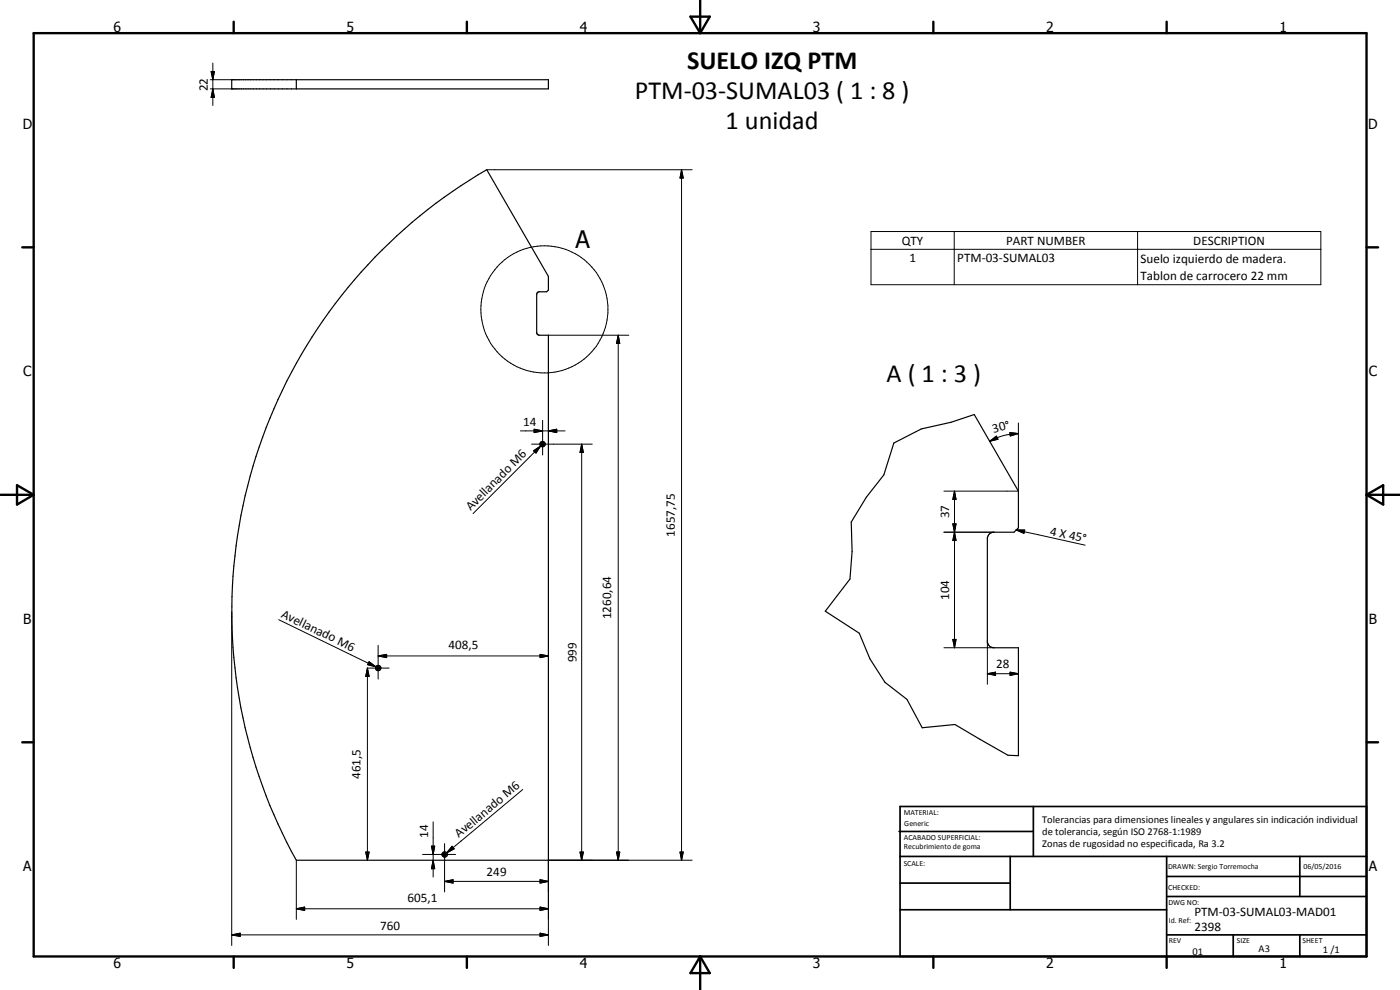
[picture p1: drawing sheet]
<svg xmlns="http://www.w3.org/2000/svg" width="420mm" height="297mm" viewBox="0 0 420 297" stroke-linecap="round" stroke-linejoin="round" font-family="sans-serif">
<g fill="none" stroke="#000" stroke-width=".35">
<path d="M69.5 23.9h95.1v2.8h-95.1zM88.9 23.9v2.8M112.5 77.2a152.6 152.6 0 0 1 33.6-26.3l18.5 32v4.1l-.5 .5-2.5 .1-.3 .2-.2 .5v11.7l.2 .3 .5 .3h2.8v157.5h-75.7a153.2 153.2 0 0 1 23.6-180.9zM268.3 132.9l8.2-4.2 8.9-2 7-2.3 13.2 23v11l-1.3 1.3h-6a1.98 1.98 0 0 0-2 1.6v31.4a1.98 1.98 0 0 0 2 1.7h7.3v32.3l-3.1-.1-15.9-9.2-9.8 1-4.6-8.6-6.6-5.1-4.5-7-3.2-7.7-10.2-6.6 7.4-9.7 .6-8.2-.2-8.9 4.5-7.4 5.2-6.7z"/>
<circle cx="162.8" cy="133.3" r=".42"/>
<circle cx="162.8" cy="133.2" r=".79"/>
<circle cx="113.5" cy="200.4" r=".79"/>
<circle cx="113.5" cy="200.4" r=".41"/>
<circle cx="133.4" cy="256.4" r=".8"/>
<circle cx="133.4" cy="256.4" r=".42"/>
</g>
<g fill="none" stroke="#000" stroke-width=".71">
<path d="M10.1 9.9h400v277.1h-400zM70.1 6.5v3.4M140.1 6.5v3.4M207.2 5h5.8l-2.9 4.9zM210.1 0v9.9M280.1 6.5v3.4M350.1 6.5v3.4M6.7 74.2h3.4M410.1 74.2h3.5M.1 148.5h10M5.1 145.6l5 2.9-5 2.9zM410.1 148.5h10"/>
<path d="M410.1 148.5l5-2.9v5.8zM6.7 222.7h3.4M410.1 222.7h3.5M70.1 287v3.4M140.1 287v3.4M210.1 287v10M210.1 287l2.9 5h-5.8zM280.1 287v3.4M350.1 287v3.4"/>
</g>
<g fill="none" stroke="#000" stroke-width=".51">
<path d="M269.8 249.5h40.3M270.1 242h140v45h-140zM270.1 257h140M303.2 257v16M310.1 242v15M350.1 257v30M390.1 257v12M270.1 265h33.1M270.1 273h80M350.1 269h60M350.1 263h60M350.1 280.5h60"/>
<path d="M370.1 280.5v6.5M390.1 280.5v6.5"/>
</g>
<g fill="none" stroke="#000" stroke-width=".3">
<path d="M63.9 18.9v12.8M63.1 23.9h6.4M63.1 26.7h6.4M63.4 21.5h.9l-.4 2.4zM63.9 26.7l.4 2.5h-.9zM146.1 50.9h61.6M204.5 50.9l.6 2.5h-1zM204.5 50.9v207.2M261.4 69.5h135v15.9h-135zM261.4 74.8h135M286.4 69.5v15.9M341.4 69.5v15.9"/>
<path d="M164.6 100.6h24.1M185.5 100.6l.5 2.4h-1zM185.5 100.6v157.5M156.2 129.3h13.4M159.5 133.3h18.2M160.1 135.3l2.2-1.5-1.4 2.1zM160.3 128.8l2.5 .5-2.5 .5zM162.3 133.8l-20.3 20.3M162.8 126.1v10.4M164.6 129.3l2.5-.5v1zM174.6 133.3l.5 2.5h-1zM174.6 133.3v124.8"/>
<path d="M297 132.4l2-1.5 .5 .9zM303.1 129.8l2.5 .3-2.4 .7zM305.6 126.9v20.5h-22.3M305.6 130.1l-3.4 .4a16.8 16.8 0 0 0-5.2 1.9M283.3 159.7h15M286 157.2h.9l-.4 2.5zM286.5 159.7l.4 2.5h-.9zM286.5 147.4l.4 2.5h-.9zM286.5 147.4v47M305 159h2.5l-.2 1zM305 159l20.7 4.6M69.5 183.6v100.1"/>
<path d="M83.6 185.9l29.2 14.2M110.8 198.5l2 1.6-2.5-.7zM113.5 196.8l2.5-.5v1zM113.5 193.6v10.2M113.5 196.8h51.1M162.1 196.3l2.5 .5-2.5 .5zM283.3 194.4h15M286 191.9h.9l-.4 2.5zM296.3 192.3v13M110.2 200.4h6.6M110.3 200.4l.5 2.5h-1zM110.3 200.4v57.7"/>
<path d="M296.3 202.1l2.5-.4v.9zM296.3 202.1h9.3M303.1 201.7l2.5 .4-2.5 .5zM156.9 236.9l-22.8 19M88.9 258.1v17.7M109.8 255.7h1l-.5 2.4zM126.8 256.4h9.9M129.5 253.9h1l-.5 2.5zM130 258.1l.5 2.5h-1zM130 246.6v16.5M133.4 253.1v14.5M135.7 253.9l.6 .8-2.2 1.2z"/>
<path d="M174.1 255.7h1l-.5 2.4zM185 255.7h1l-.5 2.4zM204.1 255.7h1l-.6 2.4zM207.7 258.1h-43.1v25.6M88.9 272.7l2.5-.5v1zM88.9 272.7h75.7M133.4 264.5l2.6-.6v1.1zM133.4 264.5h31.2M162.1 280l2.5 .5-2.5 .5zM162.1 263.9l2.5 .6-2.5 .5zM162.1 272.2l2.5 .5-2.5 .5zM69.5 280.5l2.6-.5v1z"/>
<path d="M69.5 280.5h95.1"/>
<circle cx="163.4" cy="92.8" r="19.1"/>
</g>
<g fill="#000">
<path d="M63.4 21.5h.9l-.4 2.4zM63.9 26.7l.4 2.5h-.9zM204.5 50.9l.6 2.5h-1zM185.5 100.6l.5 2.4h-1zM160.3 128.8l2.5 .5-2.5 .5zM160.1 135.3l2.2-1.5-1.4 2.1zM164.6 129.3l2.5-.5v1zM174.6 133.3l.5 2.5h-1zM297 132.4l2-1.5 .5 .9zM303.1 129.8l2.5 .3-2.4 .7zM286 157.2h.9l-.4 2.5zM286.5 147.4l.4 2.5h-.9z"/>
<path d="M305 159h2.5l-.2 1zM286.5 159.7l.4 2.5h-.9zM110.8 198.5l2 1.6-2.5-.7zM113.5 196.8l2.5-.5v1zM162.1 196.3l2.5 .5-2.5 .5zM286 191.9h.9l-.4 2.5zM110.3 200.4l.5 2.5h-1zM296.3 202.1l2.5-.4v.9zM303.1 201.7l2.5 .4-2.5 .5zM109.8 255.7h1l-.5 2.4zM129.5 253.9h1l-.5 2.5zM135.7 253.9l.6 .8-2.2 1.2z"/>
<path d="M174.1 255.7h1l-.5 2.4zM185 255.7h1l-.5 2.4zM204.1 255.7h1l-.6 2.4zM69.5 280.5l2.6-.5v1zM88.9 272.7l2.5-.5v1zM130 258.1l.5 2.5h-1zM133.4 264.5l2.6-.6v1.1zM162.1 263.9l2.5 .6-2.5 .5zM162.1 272.2l2.5 .5-2.5 .5zM162.1 280l2.5 .5-2.5 .5z"/>
</g>
<g font-size="7.9">
<text x="206.2" y="20.6">SUELO IZQ PTM</text>
<text x="190.5" y="29.6">PTM-03-SUMAL03 ( 1 : 8 )</text>
<text x="217.8" y="38.6">1 unidad</text>
<text x="266.1" y="114.5">A ( 1 : 3 )</text>
</g>
<text font-size="7.2" x="172.7" y="74.3">A</text>
<g font-size="4.2">
<text x="34" y="9.6">6</text>
<text x="104" y="9.6">5</text>
<text x="174" y="9.6">4</text>
<text x="244" y="9.6">3</text>
<text x="314" y="9.6">2</text>
<text x="384" y="9.6">1</text>
<text x="6.8" y="38.7">D</text>
<text x="410.6" y="38.7">D</text>
<text x="7" y="112.9">C</text>
<text x="410.8" y="112.9">C</text>
<text x="7" y="187.1">B</text>
<text x="410.8" y="187.1">B</text>
<text x="7" y="261.4">A</text>
<text x="410.8" y="261.4">A</text>
<text x="34" y="290.4">6</text>
<text x="104" y="290.4">5</text>
<text x="174" y="290.4">4</text>
<text x="244" y="290.4">3</text>
<text x="314" y="290.4">2</text>
<text x="384" y="290.4">1</text>
</g>
<g font-size="3.9">
<text x="62.3" y="27.3" transform="rotate(-90 62.3 27.3)">22</text>
<text x="270.6" y="73.4">QTY</text>
<text x="302" y="73.4">PART NUMBER</text>
<text x="358.1" y="73.4">DESCRIPTION</text>
<text x="272.9" y="78.7">1</text>
<text x="287.3" y="78.7">PTM-03-SUMAL03</text>
<text x="342.3" y="78.8">Suelo izquierdo de madera.</text>
<text x="342.3" y="84.1">Tablon de carrocero 22 mm</text>
<text x="157" y="127.8">14</text>
<text x="298.2" y="129.9" transform="rotate(-15 298.2 129.9)">30°</text>
<text x="141.3" y="153.4" transform="rotate(-45 141.3 153.4)">Avellanado M6</text>
<text x="284.9" y="155.5" transform="rotate(-90 284.9 155.5)">37</text>
<text x="202.5" y="161" transform="rotate(-90 202.5 161)">1657,75</text>
<text x="314.9" y="160.4" transform="rotate(12 314.9 160.4)">4 X 45°</text>
<text x="84.1" y="185" transform="rotate(26 84.1 185)">Avellanado M6</text>
<text x="183.5" y="185.8" transform="rotate(-90 183.5 185.8)">1260,64</text>
<text x="284.9" y="180" transform="rotate(-90 284.9 180)">104</text>
<text x="134.6" y="194.7">408,5</text>
<text x="173" y="198.7" transform="rotate(-90 173 198.7)">999</text>
<text x="299" y="200.6">28</text>
<text x="108.2" y="233.8" transform="rotate(-90 108.2 233.8)">461,5</text>
<text x="128.5" y="251.4" transform="rotate(-90 128.5 251.4)">14</text>
<text x="137.7" y="251.5" transform="rotate(-40 137.7 251.5)">Avellanado M6</text>
<text x="146" y="262.9">249</text>
<text x="122.3" y="270.6">605,1</text>
<text x="358.5" y="275">PTM-03-SUMAL03-MAD01</text>
<text x="114.1" y="278.9">760</text>
<text x="358.5" y="279.4">2398</text>
</g>
<g font-size="3.1">
<text x="312.7" y="246.8">Tolerancias para dimensiones lineales y angulares sin indicación individual</text>
<text x="312.7" y="250.4">de tolerancia, según ISO 2768-1:1989</text>
<text x="312.7" y="254">Zonas de rugosidad no especificada, Ra 3.2</text>
<text x="357.9" y="286.4">01</text>
<text x="377.7" y="285.6">A3</text>
<text x="397" y="285.9">1 /1</text>
</g>
<g font-size="2.4">
<text x="271.2" y="244.4">MATERIAL:</text>
<text x="271.3" y="252">ACABADO SUPERFICIAL:</text>
<text x="271.4" y="247.9">Generic</text>
<text x="271.3" y="254.6">Recubrimiento de goma</text>
<text x="271.2" y="259.7">SCALE:</text>
<text x="350.6" y="260.8">DRAWN: Sergio Torremocha</text>
<text x="391.2" y="260.6">06/05/2016</text>
<text x="350.6" y="267">CHECKED:</text>
<text x="350.6" y="271.4">DWG NO:</text>
<text x="350.8" y="276.9">Id. Ref:</text>
<text x="350.8" y="282.8">REV</text>
<text x="371.2" y="282.9">SIZE</text>
<text x="390.9" y="282.9">SHEET</text>
</g>
</svg>
